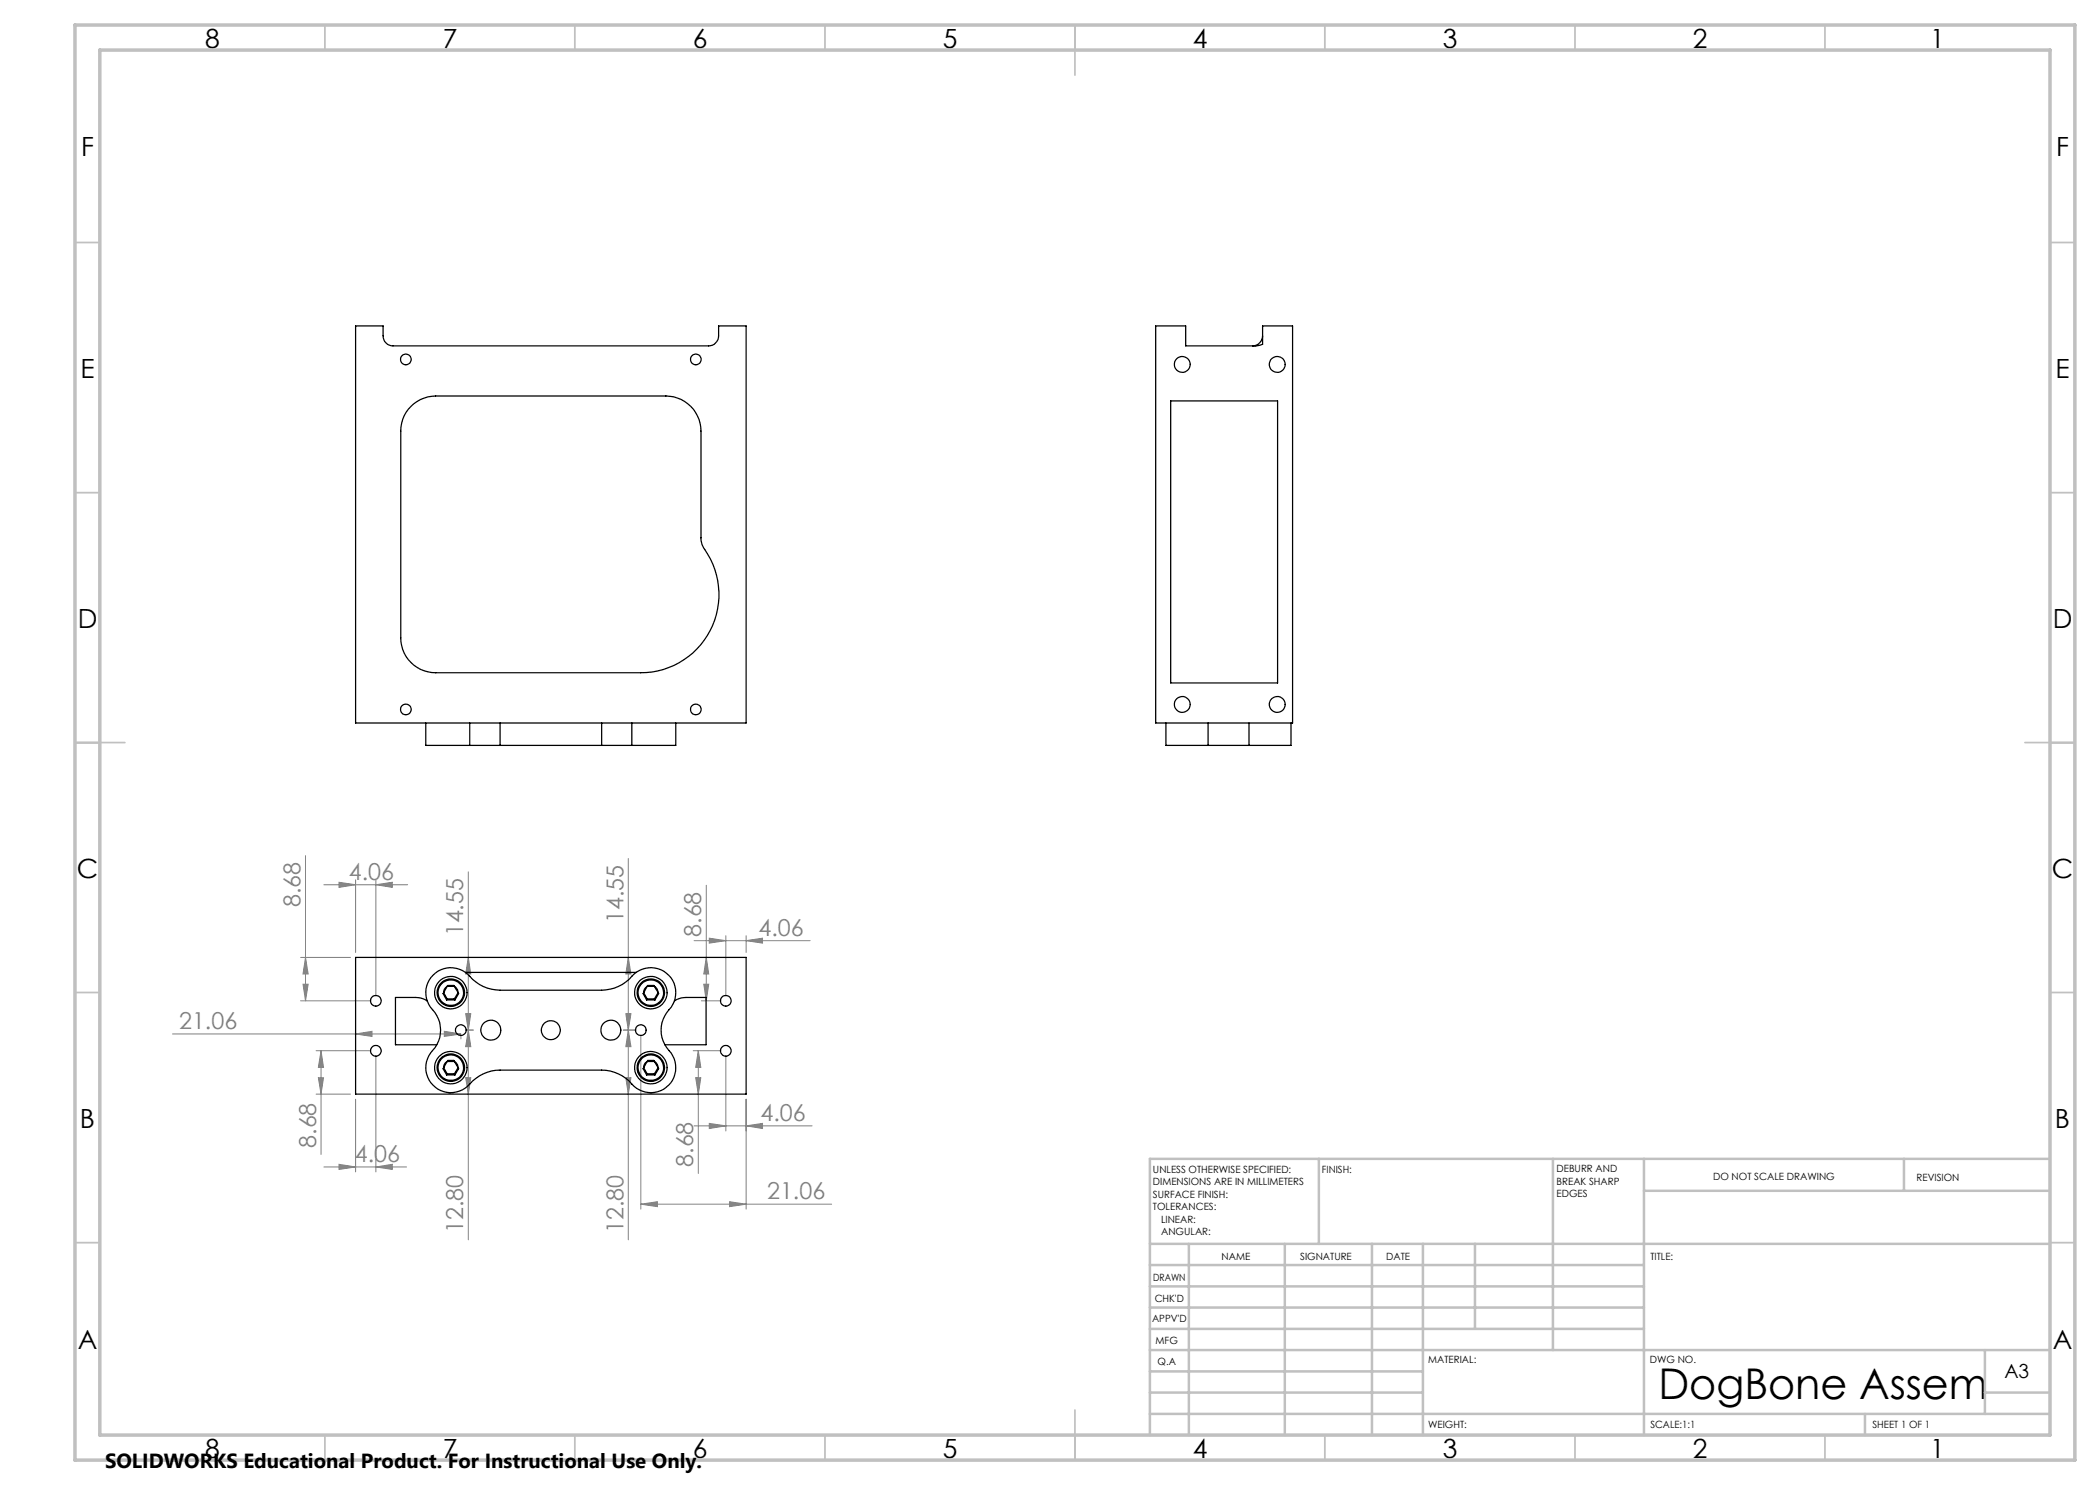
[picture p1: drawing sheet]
<svg xmlns="http://www.w3.org/2000/svg" width="420mm" height="297mm" viewBox="0 0 420 297" stroke-linecap="round" stroke-linejoin="round" font-family="sans-serif">
<g fill="none" stroke="#808080" stroke-width=".2">
<path d="M61.1 171.1v29.1M64.8 176.9h16.7M67.8 176.5l3.3 .4-3.3 .6zM71.1 176v14.5M75.2 176.9l3.3-.4v1zM75.2 176v23.2M93.7 174.4v73.6M125.7 171.7v76.3M141.3 177.1v23.1M60.1 191.5h10M60.6 196.8h1l-.5 3.4zM61.1 191.5l.5 3.3h-1z"/>
<path d="M93.7 191.5l.5 3.3h-1.1zM125.7 191.5l.5 3.3h-1zM138.8 188.1h23.2M140.8 196.8h.9l-.4 3.4zM141.3 191.5l.4 3.3h-.9zM141.9 187.6l3.3 .5-3.3 .5zM145.2 187.1v12.1M149.2 188.1l3.3-.5v1zM149.2 187.1v3.4M34.5 206.8h57.7M60.1 200.2h14.1M63.2 210.1h11"/>
<path d="M63.2 218.8h6.9M63.7 215.5h1l-.5 3.3zM64.2 210.1v20.8M64.2 210.1l.5 3.4h-1zM71.1 206.8l3.3-.5v1zM71.1 219.8v14.6M75.2 211.2v23.2M88.9 206.3l3.3 .5-3.3 .5zM92.2 207v.8M93.1 202.7h1.1l-.5 3.3zM93.1 215.5h1.1l-.5 3.3zM93.2 206h1.5"/>
<path d="M93.7 206l.5 3.3h-1.1zM124.7 206h2.5M125.2 202.7h1l-.5 3.3zM125.2 215.5h1l-.5 3.3zM125.7 206l.5 3.3h-1zM128.2 207v34.8M138.6 210.1h5.6M139.1 215.5h1.1l-.5 3.3zM139.7 210.1l.5 3.4h-1.1zM139.7 210.1v24.6M140.3 200.2h3.9M145.2 211.2v15"/>
<path d="M149.2 219.8v22M64.8 233.4h16.5M67.8 232.9l3.3 .5-3.3 .5zM75.2 233.4l3.3-.5v1zM138.8 225.2h23.6M141.9 224.7l3.3 .5-3.3 .5zM149.2 225.2l3.3-.5v1zM128.2 240.8l3.3-.5v1zM128.2 240.8h38.1M145.9 240.3l3.3 .5-3.3 .5z"/>
</g>
<g fill="none" stroke="#c0c0c0" stroke-width=".35">
<path d="M65 5v5M115 5v5M165 5v5M215 5v10M265 5v5M315 5v5M365 5v5M15 48.5h5M410 48.5h5M15 98.5h5M410 98.5h5M15 148.5h10"/>
<path d="M405 148.5h10M15 198.5h5M410 198.5h5M15 248.5h5M410 248.5h5M65 287v5M115 287v5M165 287v5M215 282v10M265 287v5M315 287v5M365 287v5"/>
</g>
<g fill="none" stroke="#c0c0c0" stroke-width=".5">
<path d="M263.8 231.8v17M310.6 231.8v38.2M328.8 231.8v55.2M328.8 238.2h81.2M380.8 231.8v6.4M410 231.8h-180v55.2M230 248.8h180M230 257.3h98.8M230 253h98.8M237.8 248.8v38.2M257 248.8v38.2M274.4 248.8v38.2"/>
<path d="M284.6 248.8v38.2M295 248.8v17M230 265.8h98.8M230 261.5h98.8M230 278.5h54.6M230 274.3h54.6M230 270h180M397 278.5h13M397 270v12.8M230 282.8h180M373 282.8v4.2"/>
</g>
<path d="M15 5h400v287h-400zM20 10h390v277h-390z" fill="none" stroke="#c0c0c0" stroke-width=".7"/>
<g fill="#808080">
<path d="M141.9 224.7l3.3 .5-3.3 .5zM149.2 225.2l3.3-.5v1zM141.9 187.6l3.3 .5-3.3 .5zM149.2 188.1l3.3-.5v1zM128.2 240.8l3.3-.5v1zM145.9 240.3l3.3 .5-3.3 .5z"/>
<path d="M75.2 233.4l3.3-.5v1zM67.8 232.9l3.3 .5-3.3 .5zM75.2 176.9l3.3-.4v1zM67.8 176.5l3.3 .4-3.3 .6zM88.9 206.3l3.3 .5-3.3 .5zM71.1 206.8l3.3-.5v1z"/>
<path d="M60.6 196.8h1l-.5 3.4zM61.1 191.5l.5 3.3h-1zM93.1 202.7h1.1l-.5 3.3zM93.7 191.5l.5 3.3h-1.1zM125.2 202.7h1l-.5 3.3zM125.7 191.5l.5 3.3h-1zM140.8 196.8h.9l-.4 3.4zM141.3 191.5l.4 3.3h-.9z"/>
<path d="M64.2 210.1l.5 3.4h-1zM63.7 215.5h1l-.5 3.3zM93.7 206l.5 3.3h-1.1zM93.1 215.5h1.1l-.5 3.3zM125.7 206l.5 3.3h-1zM125.2 215.5h1l-.5 3.3zM139.7 210.1l.5 3.4h-1.1zM139.1 215.5h1.1l-.5 3.3z"/>
</g>
<g fill="none" stroke="#000" stroke-width=".25">
<path d="M71.1 65.2h5.5v2a1.99 1.99 0 0 0 2 2h63.1a2.05 2.05 0 0 0 2-2v-2h5.5v79.4h-78.1zM231.1 65.2h6v4l14.4-.1 1-.2v-3.7h6v79.4h-27.4zM252.5 67.2a2.05 2.05 0 0 1-2 2M82.2 81.3a6.9 6.9 0 0 1 4.9-2.1h46.1a7 7 0 0 1 7 7v21.4a3.7 3.7 0 0 0 .7 2.3 15.6 15.6 0 0 1-12.8 24.6h-41a7 7 0 0 1-6.9-6.9v-41.4a6.9 6.9 0 0 1 2-4.9zM234.1 80.2h21.4v56.4h-21.4zM85.2 144.6v4.5h8.7M93.9 149.1h6.1M93.9 144.6v4.5M100 144.6v4.5M100 149.1h20.3M120.3 149.1h6.1M120.3 144.6v4.5"/>
<path d="M126.4 144.6v4.5M135.1 144.6v4.5h-8.7M233.2 144.6v4.5h8.4M241.6 149.1h8.2M241.6 144.6v4.5M249.8 144.6v4.5M258.2 144.6v4.5h-8.4M71.1 191.5h78.1v27.3h-78.1zM86.6 195a5.1 5.1 0 0 1 7.9 .9 8.1 8.1 0 0 0 5.5 2.1h20.3a8.4 8.4 0 0 0 6.5-3.2 5 5 0 0 1 6.9 .2 5 5 0 0 1 .1 6.9 6.2 6.2 0 0 0 .4 8.7 5.1 5.1 0 0 1-1.3 7.1 5.1 5.1 0 0 1-7.1-1.5 8.3 8.3 0 0 0-5.5-2.2h-20.3a8.4 8.4 0 0 0-6.5 3.3 5 5 0 0 1-7.2-.6 5 5 0 0 1 .7-7.2 6.2 6.2 0 0 0-.9-8 5 5 0 0 1 .5-6.5zM88.7 198.5l.7 1.3M88.7 198.5l-.1 .2 .7 1.3M89.3 200h1.7"/>
<path d="M89.4 197.3a1.39 1.39 0 0 0-.7 1.2M89.4 197.3l-.7 1.2M89.4 197.3l.2-.2h1.2l.1 .2M89.4 199.8h1.5M89.4 197.3h1.5M89.4 199.8l-.1 .2M90.9 197.3l.7 1.2M90.9 197.3a1.51 1.51 0 0 1 .7 1.2M90.9 199.8l.1 .2M91.6 198.5l.1 .2-.7 1.3M91.6 198.5l-.7 1.3M93.1 194.5h34.1"/>
<path d="M128.7 198.5l-.1 .2 .7 1.3M128.7 198.5l.7 1.3M129.3 200h1.7M129.4 197.3a1.39 1.39 0 0 0-.7 1.2M129.4 197.3l-.7 1.2M129.4 197.3l.1-.2h1.3l.1 .2M129.4 199.8h1.5M129.4 199.8l-.1 .2M129.4 197.3h1.5M130.9 197.3a1.51 1.51 0 0 1 .7 1.2M130.9 197.3l.7 1.2M130.9 199.8l.1 .2"/>
<path d="M131.6 198.5l.1 .2-.7 1.3M131.6 198.5l-.7 1.3M85.4 200.2l-.8-.5-1-.2h-4.5v9.4h8.2M88.7 213.5l-.1 .2 .7 1.3M88.7 213.5l.7 1.3M89.3 215h1.7M89.4 212.3a1.38 1.38 0 0 0-.7 1.2M89.4 212.3l-.7 1.2M89.4 212.3l.2-.2h1.2l.1 .2M89.4 214.8l-.1 .2M89.4 214.8h1.5M89.4 212.3h1.5"/>
<path d="M90.9 212.3a1.52 1.52 0 0 1 .7 1.2M90.9 212.3l.7 1.2M90.9 214.8l.1 .2M91.6 213.5l.1 .2-.7 1.3M91.6 213.5l-.7 1.3M128.7 213.5l-.1 .2 .7 1.3M128.7 213.5l.7 1.3M129.3 215h1.7M129.4 212.3a1.38 1.38 0 0 0-.7 1.2M129.4 212.3l-.7 1.2M129.4 212.3l.1-.2h1.3l.1 .2M129.4 214.8h1.5"/>
<path d="M129.4 212.3h1.5M129.4 214.8l-.1 .2M130.9 212.3a1.52 1.52 0 0 1 .7 1.2M130.9 212.3l.7 1.2M130.9 214.8l.1 .2M131.6 213.5l.1 .2-.7 1.3M131.6 213.5l-.7 1.3M134.9 200.2l.4-.3 1.4-.4h4.5v9.4h-8.2"/>
<circle cx="81.2" cy="71.9" r="1.06"/>
<circle cx="139.2" cy="71.9" r="1.06"/>
<circle cx="236.5" cy="72.9" r="1.59"/>
<circle cx="255.5" cy="72.9" r="1.58"/>
<circle cx="81.2" cy="141.9" r="1.06"/>
<circle cx="139.2" cy="141.9" r="1.06"/>
<circle cx="236.5" cy="140.9" r="1.59"/>
<circle cx="255.5" cy="140.9" r="1.58"/>
<circle cx="90.2" cy="198.5" r="2.75"/>
<circle cx="90.2" cy="198.5" r="2.55"/>
<circle cx="90.2" cy="198.5" r="3.3"/>
<circle cx="130.2" cy="198.5" r="2.75"/>
<circle cx="130.2" cy="198.5" r="2.55"/>
<circle cx="130.2" cy="198.5" r="3.3"/>
<circle cx="75.2" cy="210.2" r="1.06"/>
<circle cx="75.2" cy="200.2" r="1.06"/>
<circle cx="90.1" cy="213.5" r="2.55"/>
<circle cx="90.2" cy="213.5" r="2.75"/>
<circle cx="90.2" cy="213.5" r="3.3"/>
<circle cx="92.2" cy="206" r="1.06"/>
<circle cx="98.2" cy="206" r="1.99"/>
<circle cx="110.2" cy="206" r="1.9"/>
<circle cx="122.2" cy="206" r="2"/>
<circle cx="128.2" cy="206" r="1.06"/>
<circle cx="130.2" cy="213.5" r="2.55"/>
<circle cx="130.2" cy="213.5" r="2.75"/>
<circle cx="130.2" cy="213.5" r="3.3"/>
<circle cx="145.2" cy="210.2" r="1.06"/>
<circle cx="145.2" cy="200.2" r="1.06"/>
</g>
<text font-size="8.5" x="331.7" y="279.7">DogBone Assem</text>
<g font-size="5.3">
<text x="41" y="9.5">8</text>
<text x="88.5" y="9.5">7</text>
<text x="138.5" y="9.5">6</text>
<text x="188.5" y="9.5">5</text>
<text x="238.5" y="9.5">4</text>
<text x="288.5" y="9.5">3</text>
<text x="338.5" y="9.5">2</text>
<text x="386" y="9.5">1</text>
<text x="16.2" y="31.3">F</text>
<text x="411.2" y="31.3">F</text>
<text x="16.1" y="75.5">E</text>
<text x="411.1" y="75.5">E</text>
<text x="15.5" y="125.5">D</text>
<text x="410.5" y="125.5">D</text>
<text x="15.4" y="175.5">C</text>
<text x="410.4" y="175.5">C</text>
<text x="16" y="225.5">B</text>
<text x="411" y="225.5">B</text>
<text x="15.5" y="269.8">A</text>
<text x="410.5" y="269.8">A</text>
<text x="41" y="291.5">8</text>
<text x="88.5" y="291.5">7</text>
<text x="138.5" y="291.5">6</text>
<text x="188.5" y="291.5">5</text>
<text x="238.5" y="291.5">4</text>
<text x="288.5" y="291.5">3</text>
<text x="338.5" y="291.5">2</text>
<text x="386" y="291.5">1</text>
</g>
<g font-size="4.7" fill="#808080">
<text x="69.8" y="175.9">4.06</text>
<text x="60.1" y="181.5" transform="rotate(-90 60.1 181.5)">8.68</text>
<text x="124.7" y="184.6" transform="rotate(-90 124.7 184.6)">14.55</text>
<text x="92.7" y="187.3" transform="rotate(-90 92.7 187.3)">14.55</text>
<text x="140.3" y="187.4" transform="rotate(-90 140.3 187.4)">8.68</text>
<text x="151.7" y="187.1">4.06</text>
<text x="35.8" y="205.8">21.06</text>
<text x="152.1" y="224.2">4.06</text>
<text x="63.2" y="229.6" transform="rotate(-90 63.2 229.6)">8.68</text>
<text x="71" y="232.3">4.06</text>
<text x="138.7" y="233.4" transform="rotate(-90 138.7 233.4)">8.68</text>
<text x="153.4" y="239.8">21.06</text>
<text x="92.7" y="246.6" transform="rotate(-90 92.7 246.6)">12.80</text>
<text x="124.7" y="246.6" transform="rotate(-90 124.7 246.6)">12.80</text>
</g>
<text font-size="4.1" x="21" y="293.7">SOLIDWORKS Educational Product. For Instructional Use Only.</text>
<text font-size="3.9" x="400.9" y="275.5">A3</text>
<g font-size="2">
<text x="230.6" y="234.6">UNLESS OTHERWISE SPECIFIED:</text>
<text x="230.6" y="237.1">DIMENSIONS ARE IN MILLIMETERS</text>
<text x="230.6" y="239.6">SURFACE FINISH:</text>
<text x="264.4" y="234.6">FINISH:</text>
<text x="311.3" y="234.5">DEBURR AND</text>
<text x="311.3" y="237">BREAK SHARP</text>
<text x="311.3" y="239.5">EDGES</text>
<text x="342.6" y="236">DO NOT SCALE DRAWING</text>
<text x="383.3" y="236.2">REVISION</text>
<text x="230.6" y="242.1">TOLERANCES:</text>
<text x="232.2" y="244.6">LINEAR:</text>
<text x="232.2" y="247.1">ANGULAR:</text>
<text x="244.3" y="252">NAME</text>
<text x="260" y="251.9">SIGNATURE</text>
<text x="277.2" y="251.9">DATE</text>
<text x="330.1" y="251.9">TITLE:</text>
<text x="230.6" y="256.1">DRAWN</text>
<text x="230.9" y="260.3">CHK'D</text>
<text x="230.4" y="264.4">APPV'D</text>
<text x="231.1" y="268.8">MFG</text>
<text x="231.5" y="273">Q.A</text>
<text x="285.6" y="272.5">MATERIAL:</text>
<text x="330" y="272.5">DWG NO.</text>
<text x="285.6" y="285.5">WEIGHT:</text>
<text x="330.1" y="285.6">SCALE:1:1</text>
<text x="374.5" y="285.6">SHEET 1 OF 1</text>
</g>
</svg>
